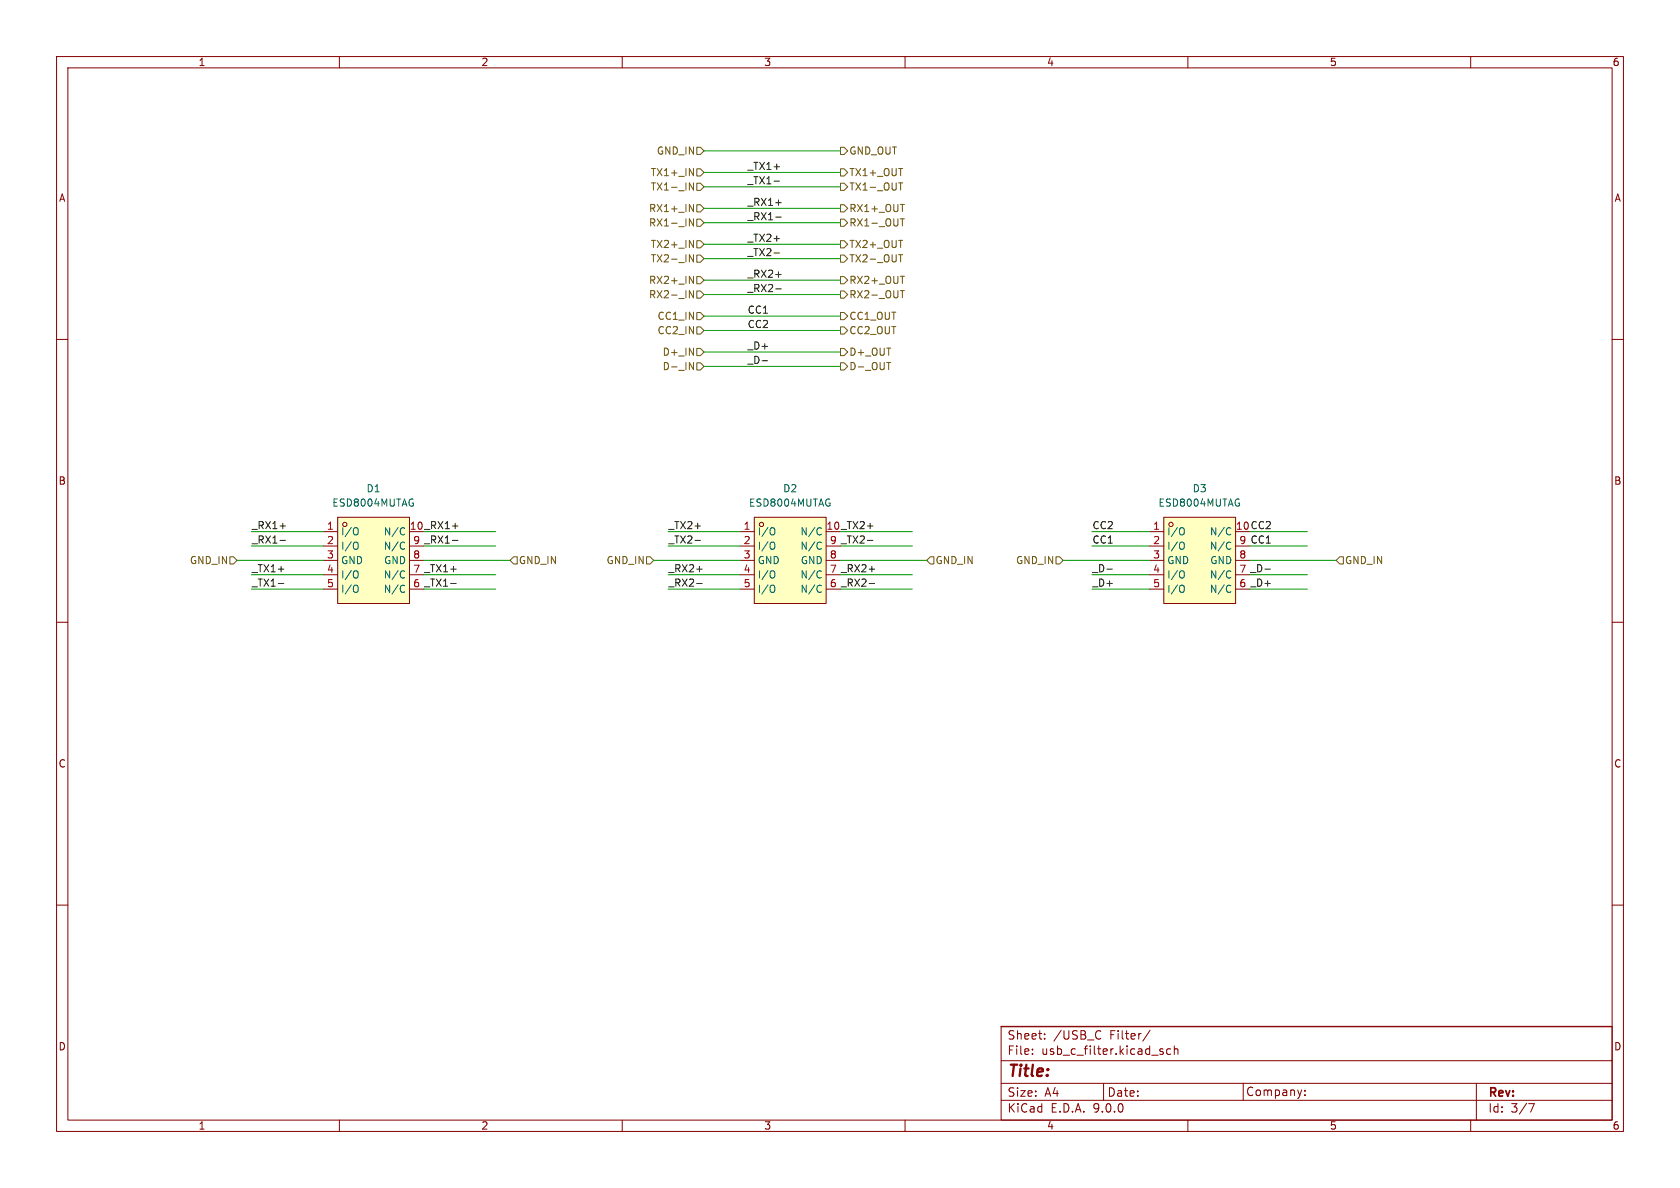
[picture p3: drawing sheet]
<svg xmlns="http://www.w3.org/2000/svg" width="297mm" height="210mm" viewBox="0 0 297 210" stroke-linecap="round" stroke-linejoin="round" font-family="sans-serif">
<g fill="none" stroke="#840000" stroke-width=".18">
<path d="M10 10h277v190h-277zM12 12h273v186h-273zM60 10v2M110 10v2M160 10v2M210 10v2M260 10v2M10 60h2M285 60h2M10 110h2M285 110h2M10 160h2"/>
<path d="M285 160h2M60 198v2M110 198v2M160 198v2M177 181.4h108v16.6h-108zM177 194.5h108M177 191.5h108M177 187.5h108M177 181.5h108M182.5 186.3v.1M182.5 185.5v.1M184.7 183.6v.1"/>
<path d="M184.7 182.8v.1M194.3 182.2l.3 .1M194.6 183.6l-.3 .1M195.1 191.5v3M203.3 182.1l-1.3 2M205.1 185.8l.5 .2 .1 .1-.1 .2-.4 .1M205.1 185.5h.5M207 185.5l-.5-.1-.3 .3v.4l.2 .2h.6M207.6 185.5l.2-.1 .4 .1v.9M207.6 184.9v1.5M210 198v2M219.8 191.5v3"/>
<path d="M230.7 193.5v.2M230.7 192.7v.2M260 198v2M261 191.5v6.5M270.2 195.1h1l-.6 1.5"/>
</g>
<path d="M133.3 91.4h12.7v15.3h-12.7z" fill="#ffffc2"/>
<g fill="none" stroke="#840000" stroke-width=".18">
<path d="M130.8 94h2.5M130.8 96.5h2.5M130.8 99.1h2.5M133.3 91.4h12.7v15.3h-12.7zM146 96.5h2.6M146 99.1h2.6M130.8 101.6h2.5M130.8 104.1h2.5M146 101.6h2.6M146 104.1h2.6"/>
<circle cx="134.6" cy="92.7" r=".38"/>
</g>
<path d="M136.7 93.3l.1 .1a.81 .81 0 0 1-.1 1.2M136.7 95.8l.1 .1a.81 .81 0 0 1-.1 1.2M145 93.3l.2 .1M145 95.8l.2 .2M145.2 94.4l-.2 .2M145.2 97l-.2 .1M136.7 100.9l.1 .1a.81 .81 0 0 1-.1 1.2M136.7 103.4l.1 .1a.81 .81 0 0 1-.1 1.2M145 100.9l.2 .1M145 103.4l.2 .2M145.2 102.1l-.2 .1M145.2 104.6l-.2 .1" fill="none" stroke="#006464" stroke-width=".18"/>
<path d="M59.7 91.4h12.7v15.3h-12.7z" fill="#ffffc2"/>
<g fill="none" stroke="#840000" stroke-width=".18">
<path d="M57.1 94h2.6M57.1 96.5h2.6M57.1 99.1h2.6M59.7 91.4h12.7v15.3h-12.7zM72.4 96.5h2.5M72.4 99.1h2.5M57.1 101.6h2.6M57.1 104.1h2.6M72.4 101.6h2.5M72.4 104.1h2.5"/>
<circle cx="61" cy="92.7" r=".38"/>
</g>
<path d="M63 93.3l.1 .1a.81 .81 0 0 1-.1 1.2M63 95.8l.1 .1a.81 .81 0 0 1-.1 1.2M71.3 93.3l.2 .1M71.3 95.8l.2 .2M71.5 94.4l-.2 .2M71.5 97l-.2 .1M63 100.9l.1 .1a.81 .81 0 0 1-.1 1.2M63 103.4l.1 .1a.81 .81 0 0 1-.1 1.2M71.3 100.9l.2 .1M71.3 103.4l.2 .2M71.5 102.1l-.2 .1M71.5 104.6l-.2 .1" fill="none" stroke="#006464" stroke-width=".18"/>
<path d="M205.7 91.4h12.7v15.3h-12.7z" fill="#ffffc2"/>
<g fill="none" stroke="#840000" stroke-width=".18">
<path d="M203.2 94h2.5M203.2 96.5h2.5M203.2 99.1h2.5M205.7 91.4h12.7v15.3h-12.7zM218.4 96.5h2.6M218.4 99.1h2.6M203.2 101.6h2.5M203.2 104.1h2.5M218.4 101.6h2.6M218.4 104.1h2.6"/>
<circle cx="207" cy="92.7" r=".38"/>
</g>
<path d="M209.1 93.3l.1 .1a.81 .81 0 0 1-.1 1.2M209.1 95.8l.1 .1a.81 .81 0 0 1-.1 1.2M217.3 93.3l.3 .1M217.3 95.8l.3 .2M217.6 94.4l-.3 .2M217.6 97l-.3 .1M209.1 100.9l.1 .1a.81 .81 0 0 1-.1 1.2M209.1 103.4l.1 .1a.81 .81 0 0 1-.1 1.2M217.3 100.9l.3 .1M217.3 103.4l.3 .2M217.6 102.1l-.3 .1M217.6 104.6l-.3 .1" fill="none" stroke="#006464" stroke-width=".18"/>
<g fill="none" stroke="#725600" stroke-width=".18">
<path d="M121.9 29.8l.7 1.3v-1.3M121.9 32.3l.7 1.3v-1.3M121.9 36.1l.7 1.3v-1.3M121.9 38.7l.7 1.2v-1.2M123.2 36.2h.6l.7 .6-.7 .7h-.6zM123.2 29.8h.6l.7 .7-.7 .6h-.6zM123.2 32.4h.6l.7 .6-.7 .7h-.6zM123.2 38.7h.6l.7 .7-.7 .6h-.6zM123.2 26h.6l.7 .7-.7 .6h-.6zM148.6 36.2h.6l.7 .6-.7 .7h-.6zM148.6 38.7h.6l.7 .7-.7 .6h-.6zM148.6 26h.6l.7 .7-.7 .6h-.6z"/>
<path d="M148.6 32.4h.6l.7 .6-.7 .7h-.6zM148.6 29.8h.6l.7 .7-.7 .6h-.6zM158.9 32.3h.7M159.2 36.1h.7M159.2 38.7h.7M159.2 32.3v1.3M159.5 38.7v1.2M121.9 45l.7 1.3v-1.3M121.9 42.5l.7 1.3v-1.3M121.9 48.8l.7 1.3v-1.3M121.9 51.4l.7 1.2v-1.2M123.2 45.1h.6l.7 .6-.7 .7h-.6z"/>
<path d="M123.2 42.5h.6l.7 .7-.7 .6h-.6zM123.2 57.8h.6l.7 .6-.7 .7h-.6zM123.2 51.4h.6l.7 .7-.7 .6h-.6zM123.2 48.9h.6l.7 .6-.7 .7h-.6zM123.2 55.2h.6l.7 .7-.7 .6h-.6zM148.6 55.2h.6l.7 .7-.7 .6h-.6zM148.6 48.9h.6l.7 .6-.7 .7h-.6zM148.6 42.5h.6l.7 .7-.7 .6h-.6zM148.6 51.4h.6l.7 .7-.7 .6h-.6zM148.6 45.1h.6l.7 .6-.7 .7h-.6zM148.6 57.8h.6l.7 .6-.7 .7h-.6zM158.9 45h.7"/>
<path d="M159.2 48.8h.7M159.2 51.4h.7M159.2 45v1.3M159.5 51.4v1.2M121.9 64.1l.7 1.2v-1.2M123.2 61.6h.6l.7 .6-.7 .7h-.6zM123.2 64.1h.6l.7 .7-.7 .6h-.6zM148.6 64.1h.6l.7 .7-.7 .6h-.6zM148.6 61.6h.6l.7 .6-.7 .7h-.6zM156.7 64.1h.8M40.6 98.4h.7l.6 .7-.6 .6h-.7zM90.8 98.4h.6v1.3h-.6l-.6-.6z"/>
<path d="M114.3 98.4h.6l.7 .7-.7 .6h-.6zM164.5 98.4h.6v1.3h-.6l-.7-.6zM186.7 98.4h.6l.7 .7-.7 .6h-.6zM236.2 99.1l.7-.7h.6v1.3h-.6z"/>
</g>
<g fill="none" stroke="#0f0f0f" stroke-width=".18">
<path d="M136.8 32h1M137.1 35.8h1M137.1 38.4h1M136.8 44.7h1M137.1 51.1h1M137.1 48.5h1M134.7 63.8h1M49.5 95.5h1M49.5 93h1M80 95.5h1M80 93h1M122.9 95.5h.9"/>
<path d="M153.3 95.5h1M49.2 103.1h1M79.7 103.1h1M123.2 103.1h.9M123.2 100.6h.9M153.6 103.1h1M153.6 100.6h1M195.7 100.6h.9M223.6 100.6h1"/>
</g>
<g fill="none" stroke="#009600" stroke-width=".18">
<path d="M124.5 39.4h24.1M124.5 26.7h24.1M124.5 36.8h24.1M124.5 30.5h24.1M124.5 33h24.1M124.5 58.4h24.1M124.5 52.1h24.1M124.5 55.9h24.1M124.5 43.2h24.1M124.5 45.7h24.1M124.5 49.5h24.1M124.5 62.2h24.1"/>
<path d="M124.5 64.8h24.1M41.9 99.1h15.2M44.4 96.5h12.7M44.4 94h12.7M74.9 99.1h15.3M74.9 96.5h12.7M74.9 94h12.7M115.6 99.1h15.2M118.1 96.5h12.7M118.1 94h12.7M148.6 99.1h15.2M148.6 96.5h12.7"/>
<path d="M148.6 94h12.7M188 99.1h15.2M193 96.5h10.2M193 94h10.2M221 99.1h15.2M221 96.5h10.1M221 94h10.1M44.4 104.1h12.7M44.4 101.6h12.7M74.9 104.1h12.7M74.9 101.6h12.7M118.1 104.1h12.7"/>
<path d="M118.1 101.6h12.7M148.6 104.1h12.7M148.6 101.6h12.7M193 104.1h10.2M193 101.6h10.2M221 104.1h10.1M221 101.6h10.1"/>
</g>
<text font-size="2.8" fill="#840000" x="178" y="190.9">Title:</text>
<g font-size="2.1" fill="#840000">
<text x="178" y="184">Sheet:</text>
<text x="186.2" y="184">/USB_C</text>
<text x="196.2" y="184">Filter/</text>
<text x="178" y="186.7">File:</text>
<text x="184.1" y="186.7">usb_c_filter.kicad_sch</text>
<text x="178" y="196.9">KiCad</text>
<text x="178" y="194.1">Size:</text>
<text x="184.7" y="194.1">A4</text>
<text x="185.7" y="196.9">E.D.A.</text>
<text x="193.3" y="196.9">9.0.0</text>
<text x="195.7" y="194.1">Date:</text>
<text x="220.2" y="194">Company:</text>
<text x="263" y="194.3">Rev:</text>
<text x="263" y="196.9">Id:</text>
<text x="267.1" y="196.9">3/7</text>
</g>
<g font-size="1.8" fill="#840000">
<text x="35" y="11.9">1</text>
<text x="85" y="11.9">2</text>
<text x="135" y="11.9">3</text>
<text x="185" y="11.9">4</text>
<text x="235" y="11.9">5</text>
<text x="285" y="11.9">6</text>
<text x="10.3" y="35.9">A</text>
<text x="285.3" y="35.9">A</text>
<text x="10.3" y="85.9">B</text>
<text x="285.3" y="85.9">B</text>
<text x="10.3" y="135.9">C</text>
<text x="285.3" y="135.9">C</text>
<text x="10.3" y="185.9">D</text>
<text x="285.3" y="185.9">D</text>
<text x="35" y="199.9">1</text>
<text x="85" y="199.9">2</text>
<text x="135" y="199.9">3</text>
<text x="185" y="199.9">4</text>
<text x="235" y="199.9">5</text>
<text x="285" y="199.9">6</text>
</g>
<g font-size="1.8" fill="#725600">
<text x="116" y="27.5">GND_IN</text>
<text x="150.1" y="27.5">GND_OUT</text>
<text x="114.9" y="31.3">TX1+_IN</text>
<text x="114.9" y="33.9">TX1-_IN</text>
<text x="150.1" y="33.9">TX1-_OUT</text>
<text x="150.1" y="31.3">TX1+_OUT</text>
<text x="114.6" y="37.7">RX1+_IN</text>
<text x="114.6" y="40.2">RX1-_IN</text>
<text x="150.1" y="37.7">RX1+_OUT</text>
<text x="150.1" y="40.2">RX1-_OUT</text>
<text x="114.9" y="46.6">TX2-_IN</text>
<text x="114.9" y="44">TX2+_IN</text>
<text x="150.1" y="44">TX2+_OUT</text>
<text x="150.1" y="46.6">TX2-_OUT</text>
<text x="114.6" y="52.9">RX2-_IN</text>
<text x="114.6" y="50.4">RX2+_IN</text>
<text x="150.1" y="50.4">RX2+_OUT</text>
<text x="150.1" y="52.9">RX2-_OUT</text>
<text x="116.1" y="59.3">CC2_IN</text>
<text x="116.1" y="56.7">CC1_IN</text>
<text x="150.1" y="56.7">CC1_OUT</text>
<text x="150.1" y="59.3">CC2_OUT</text>
<text x="117.1" y="63.1">D+_IN</text>
<text x="117.1" y="65.6">D-_IN</text>
<text x="150.1" y="65.6">D-_OUT</text>
<text x="150.1" y="63.1">D+_OUT</text>
<text x="33.5" y="99.9">GND_IN</text>
<text x="91.6" y="99.9">GND_IN</text>
<text x="107.1" y="99.9">GND_IN</text>
<text x="165.3" y="99.9">GND_IN</text>
<text x="179.5" y="99.9">GND_IN</text>
<text x="237.7" y="99.9">GND_IN</text>
</g>
<g font-size="1.8" fill="#0f0f0f">
<text x="132.1" y="30.1">_TX1+</text>
<text x="132.1" y="32.7">_TX1-</text>
<text x="132.1" y="36.5">_RX1+</text>
<text x="132.1" y="39">_RX1-</text>
<text x="132.1" y="45.4">_TX2-</text>
<text x="132.1" y="42.8">_TX2+</text>
<text x="132.1" y="51.7">_RX2-</text>
<text x="132.1" y="49.2">_RX2+</text>
<text x="132.1" y="55.5">CC1</text>
<text x="132.1" y="58.1">CC2</text>
<text x="132.1" y="64.4">_D-</text>
<text x="132.1" y="61.9">_D+</text>
<text x="44.4" y="93.6">_RX1+</text>
<text x="72.3" y="93.7">10 _RX1+</text>
<text x="118.1" y="93.6">_TX2+</text>
<text x="146" y="93.7">10 _TX2+</text>
<text x="193" y="93.6">CC2</text>
<text x="218.4" y="93.7">10 CC2</text>
<text x="44.4" y="96.2">_RX1-</text>
<text x="44.4" y="101.3">_TX1+</text>
<text x="73" y="96.3">9 _RX1-</text>
<text x="73" y="101.3">7 _TX1+</text>
<text x="118.1" y="96.2">_TX2-</text>
<text x="118.1" y="101.3">_RX2+</text>
<text x="146.6" y="96.3">9 _TX2-</text>
<text x="146.6" y="101.3">7 _RX2+</text>
<text x="193" y="101.3">_D-</text>
<text x="193" y="96.2">CC1</text>
<text x="219" y="96.3">9 CC1</text>
<text x="219" y="101.3">7 _D-</text>
<text x="44.4" y="103.8">_TX1-</text>
<text x="73" y="103.9">6 _TX1-</text>
<text x="118.1" y="103.8">_RX2-</text>
<text x="146.6" y="103.9">6 _RX2-</text>
<text x="193" y="103.8">_D+</text>
<text x="219" y="103.9">6 _D+</text>
</g>
<g font-size="1.8" fill="#006464">
<text x="58.7" y="89.8">ESD8004MUTAG</text>
<text x="64.7" y="87.2">D1</text>
<text x="132.3" y="89.8">ESD8004MUTAG</text>
<text x="138.4" y="87.2">D2</text>
<text x="204.7" y="89.8">ESD8004MUTAG</text>
<text x="210.7" y="87.2">D3</text>
<text x="60.2" y="94.8">I/O</text>
<text x="67.7" y="94.8">N/C</text>
<text x="133.9" y="94.8">I/O</text>
<text x="141.4" y="94.8">N/C</text>
<text x="206.2" y="94.8">I/O</text>
<text x="213.8" y="94.8">N/C</text>
<text x="60.2" y="97.4">I/O</text>
<text x="60.2" y="99.9">GND</text>
<text x="67.7" y="97.4">N/C</text>
<text x="67.8" y="99.9">GND</text>
<text x="133.9" y="97.4">I/O</text>
<text x="133.9" y="99.9">GND</text>
<text x="141.4" y="97.4">N/C</text>
<text x="141.5" y="99.9">GND</text>
<text x="206.2" y="97.4">I/O</text>
<text x="206.2" y="99.9">GND</text>
<text x="213.8" y="97.4">N/C</text>
<text x="213.9" y="99.9">GND</text>
<text x="60.2" y="102.5">I/O</text>
<text x="60.2" y="105">I/O</text>
<text x="67.7" y="102.5">N/C</text>
<text x="67.7" y="105">N/C</text>
<text x="133.9" y="102.5">I/O</text>
<text x="133.9" y="105">I/O</text>
<text x="141.4" y="102.5">N/C</text>
<text x="141.4" y="105">N/C</text>
<text x="206.2" y="102.5">I/O</text>
<text x="206.2" y="105">I/O</text>
<text x="213.8" y="102.5">N/C</text>
<text x="213.8" y="105">N/C</text>
</g>
<g font-size="1.8" fill="#a90000">
<text x="57.7" y="93.7">1</text>
<text x="131.4" y="93.7">1</text>
<text x="203.8" y="93.7">1</text>
<text x="57.7" y="96.3">2</text>
<text x="57.7" y="98.8">3</text>
<text x="57.7" y="101.3">4</text>
<text x="73" y="98.8">8</text>
<text x="131.4" y="96.3">2</text>
<text x="131.4" y="98.8">3</text>
<text x="131.4" y="101.3">4</text>
<text x="146.6" y="98.8">8</text>
<text x="203.8" y="96.3">2</text>
<text x="203.8" y="98.8">3</text>
<text x="203.8" y="101.3">4</text>
<text x="219" y="98.8">8</text>
<text x="57.7" y="103.9">5</text>
<text x="131.4" y="103.9">5</text>
<text x="203.8" y="103.9">5</text>
</g>
</svg>
